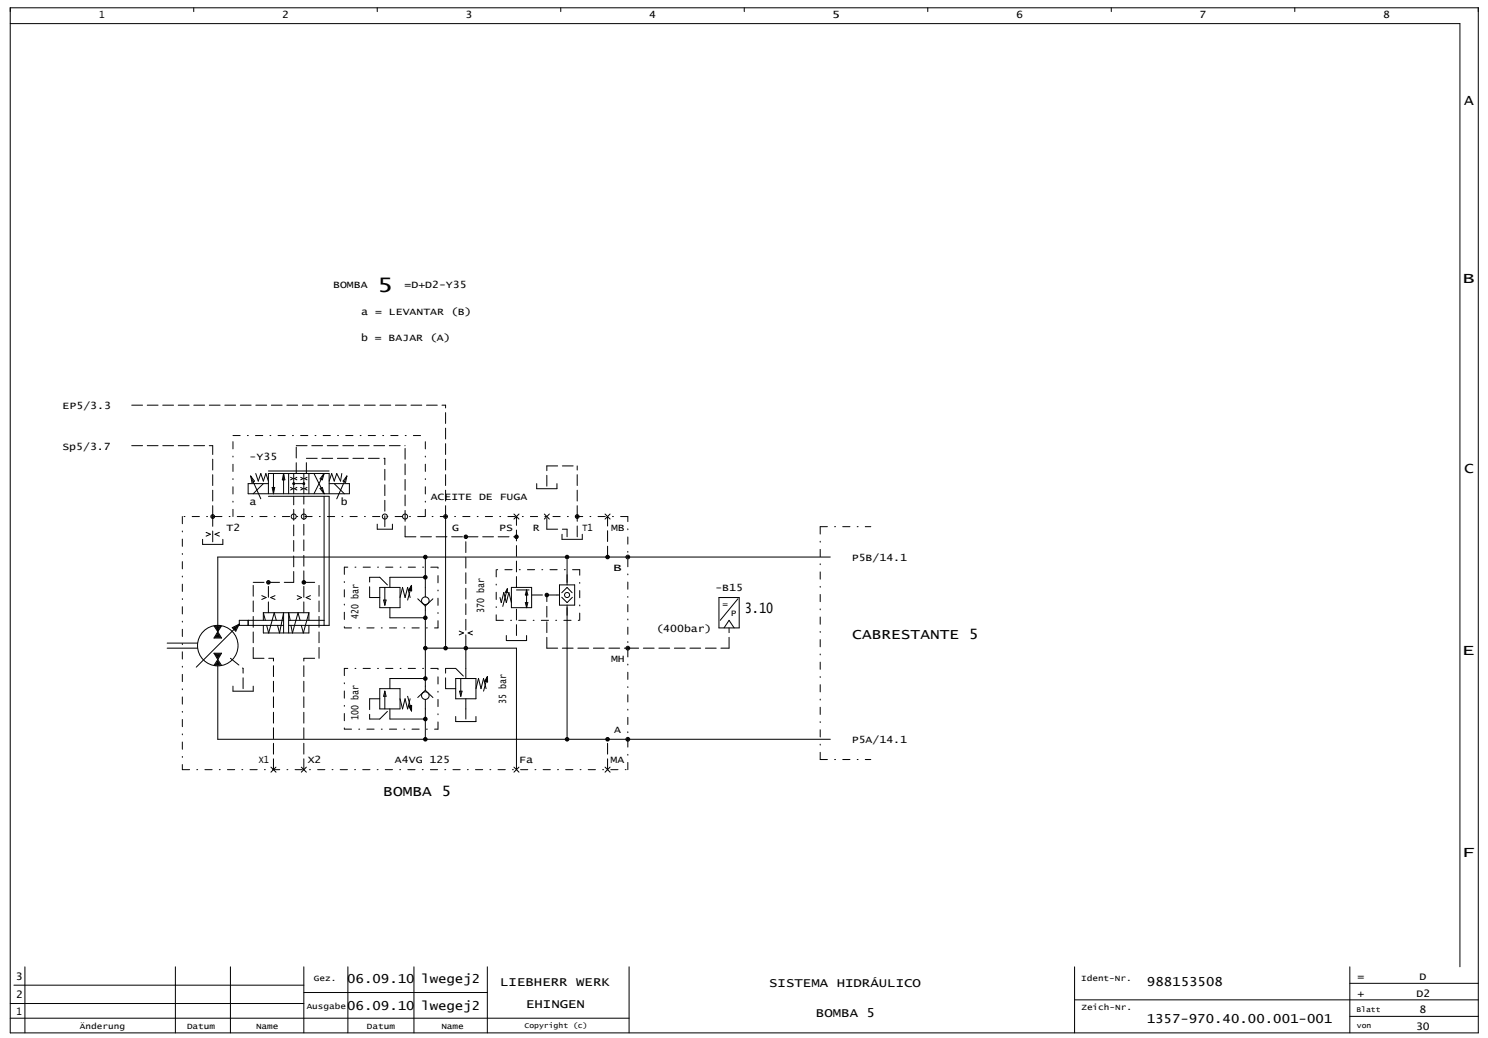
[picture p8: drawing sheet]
<svg xmlns="http://www.w3.org/2000/svg" width="582mm" height="406mm" viewBox="0 0 582 406" stroke-linecap="round" stroke-linejoin="round" font-family="sans-serif">
<g fill="none" stroke="#000" stroke-width=".39">
<path d="M4 3h574.2v401h-574.2zM4 9.2h567v369M75.8 3v1.5M147.6 3v1.5M219.3 3v1.5M291.1 3v1.5M362.9 3v1.5M434.6 3v1.5M506.4 3v1.5M98.1 186.2l1.4 2-1 .5zM98.1 186.2l3.9 8.9M100 185.2l1 3 1-3 1 3 1-3 1 3"/>
<path d="M103 189.2l-4 3.9M105 189.2h-7.9v3.9h39.6v-3.9h-8M105 193.1v-7.9h23.7v7.9M105 194.1h23.7v50.5h-15.8M105 184.2h23.7M106.5 190.7h1l-.5 2.4zM107 185.2v7.9M110.9 185.2v7.9M110.9 185.2l.5 2.5h-1zM112.9 185.2v7.9M113.6 186.7l1 .5-1 .5M113.6 190.7l1 .4-1 .5"/>
<path d="M114.9 189.2h3.9M114.9 185.2v7.9M116.1 186.7l-.9 .5 .9 .5M116.1 190.7l-.9 .4 .9 .5M117.6 186.7l.9 .5-.9 .5M117.6 190.7l.9 .4-.9 .5M118.8 185.2v7.9M120.1 186.7l-1 .5 1 .5M120.1 190.7l-1 .4 1 .5M120.8 185.2v7.9M122.8 185.2l4 7.9M125.2 191.1l.9-.4 .7 2.4z"/>
<path d="M126.8 185.2l-.7 2.5-.9-.4zM126.8 185.2l-4 7.9M126.8 194.1v50.5M130.7 189.2l4 3.9M133.7 185.2l-.5 3-1.5-3-1 3-1-3-1 3M135.7 186.2l-.5 2.5-1-.5zM135.7 186.2l-4 8.9M209.9 189.2v1.9h7.9v-1.9M79.2 211v1.9h8v-1.9M80.6 208.2l1.7 .8-1.7 .7M85.8 208.2l-1.7 .8 1.7 .7M147.6 205v2h5.9v-2"/>
<path d="M166.4 217.9v15.6M174.3 202v50.5M201 201.1l2 1.9M203 201.1l-2 1.9M212.9 201.1l2 1.9M214.9 201.1l-2 1.9M219.8 209v2h7.9v-2M221.8 218.9v9.9M236.7 201.1l1.9 1.9M238.6 201.1l-1.9 1.9M324.8 217.9h-239.6v29.2M102.4 233l1.7 .7-1.7 .8"/>
<path d="M103 239.7v2.9M103 239.7l.8 2.9M103 239.7h17.8M107.6 233l-1.7 .7 1.7 .8M116.2 233l1.7 .7-1.7 .8M120.8 239.7v2.9M120.8 239.7l-2.2 7.9-.8-3M121.4 233l-1.7 .7 1.7 .8M148.5 229.8h8v7.9h-8zM150 234.7h1l-.5 2zM150.5 229.8v6.9M152.5 237.7v3.9h13.9"/>
<path d="M156.5 233.7l1-3.9 .9 3.9 1-3.9 1 3.9M161 229v2.1l-1.1-.3zM161 229l-1.6 5.7M161 229l-.9 1.8 .8 .2-.1-1.4-.4 1.1 .3 .1v-.7M163.4 234.2l3 2.8M166.4 225.8h-13.9v4M166.4 237v33M169.3 234.2l-2.9 2.8M195.6 233.7l.5 2 .9-4 1 4 1-4 1 4M198.4 230.4l-.8 1.2 .8 .2v-1.5l-1.7 6.9M200 229.8h7.9v7.9h-7.9zM202 230.7h4.9"/>
<path d="M205.5 235.7h1l-.5 2zM206 230.7l.5 2h-1zM206 230.7v7M217.8 232.7h1M218.8 228.8h6v7.9h-6zM219.7 233.6l2.1 2.1 2.1-2.1M219.7 231.8l2.1-2 2 2M221.8 236.7v51.5M281.2 233.7h7.9v11.9h-7.9zM288.6 234.2l-6.9 8.4M65.4 253.5h11.9M65.4 251.5h11.9"/>
<path d="M83.7 255.5h3l-1.5 2.5zM83.7 244.8l1.5 2.3M84.1 244.9h2.2l-1.1 1.7zM84.2 255.8h2l-1 1.6zM84.6 245.2h1.2l-.6 .8zM84.7 256.1h1l-.5 .7zM85 256.3l.2 .2 .2-.2h-.3M85.1 245.5h.2zM85.2 258.6l1 1.6h-2zM85.2 259.1l.5 .8h-1zM85.2 259.4l.2 .3h-.4zM85.2 247.1l1.5 2.5h-3z"/>
<path d="M85.2 247.7l1 1.6h-2zM85.2 248.3l.5 .7h-1zM85.2 248.6l.2 .2h-.4zM85.2 258l1.5 2.3M85.2 258l-1.5 2.3M86.7 244.8l-1.5 2.3M90.8 245.5l2.8-1.4-1.4 2.8zM91.3 245.6l1.6-.8-.8 1.6zM91.8 245.7l.4-.2-.2 .5zM93.6 244.1l-16.8 16.8M97.1 242.6v2M103 244.6v3h17.8v-3"/>
<path d="M108 242.6l-.7-2.9-2.2 7.9-.8-3M108.5 244.6l.8 3 1.6-7.9v7.9M110.9 242.6h-17.3v2h17.3M112.9 242.6h13.9M113.5 242.6l-.6-2.9v7.9M117.4 242.6l-.8-2.9-2.2 7.9-.6-3M166.4 253.5h35.6v47.5M179.6 246.8l1.7 .8-1.7 .7M182.2 253.5v11.9M184.8 246.8l-1.7 .8 1.7 .7M198 248.6v1.9h8v-1.9M283.2 245.6l2-3 1.9 3"/>
<path d="M85.2 260.4v28.8h239.6M91.1 268.4v1.9h7.9v-1.9M148.5 269.4h8v7.9h-8zM150.5 270.3v7M150.5 270.3l.5 2h-1zM152.5 277.3v3.9h13.9M156.5 273.3l1 4 .9-4 1 4 1-4M159.4 272.3l1.6 5.8M159.9 276.2l1.1-.3v2.2zM160.7 276.9v-.6l-.3 .1 .4 1 .1-1.3-.8 .2 .9 1.8M166.4 265.4h-13.9v4M166.4 273.6v15.6"/>
<path d="M166.4 270l2.9 2.8M166.4 270l-3 2.8M178.2 265.4h8v7.9h-8zM179.7 270.3h1l-.5 2zM180.2 265.4v6.9M182.2 273.3v7.9M186.2 269.4l.9-4 1 4 1-4 1 4M190.7 264.6v2.2l-1.1-.3zM190.7 264.6l-1.6 5.7M190.7 264.6l-.9 1.8 .8 .2-.1-1.4-.4 1.1 .3 .1v-.6M178.2 280.2v2h8v-2M106 300l1.9 2"/>
<path d="M107.9 300l-1.9 2M117.8 300l2 2M119.8 300l-2 2M201 300l2 2M203 300l-2 2M236.7 300l1.9 2M238.6 300l-1.9 2M9.7 378.2v25.8M68.6 378.2v25.8M90.1 378.2v25.8M118.8 378.2v25.8M136.1 378.2v25.8"/>
<path d="M161.9 378.2v25.8M190.6 378.2v25.8M246.1 378.2v25.8M420.3 378.2v25.8M528 378.2v25.8M4 398.3h242.1M4 392.5h114.8M5.4 385.3h113.4M118.8 388.2h71.8M420.3 391.1h157.9M528 397.5h50.2M528 384.6h50.2"/>
<circle cx="114.9" cy="189.2" r=".35"/>
<circle cx="114.9" cy="189.2" r=".1"/>
<circle cx="114.9" cy="189.2" r=".25"/>
<circle cx="118.8" cy="189.2" r=".35"/>
<circle cx="118.8" cy="189.2" r=".1"/>
<circle cx="118.8" cy="189.2" r=".25"/>
<circle cx="83.2" cy="202" r=".74"/>
<circle cx="83.2" cy="202" r=".37"/>
<circle cx="114.9" cy="202" r=".99"/>
<circle cx="118.8" cy="202" r=".99"/>
<circle cx="150.5" cy="202" r=".99"/>
<circle cx="158.4" cy="202" r=".99"/>
<circle cx="166.4" cy="217.9" r=".5"/>
<circle cx="166.4" cy="217.9" r=".69"/>
<circle cx="166.4" cy="217.9" r=".2"/>
<circle cx="174.3" cy="202" r=".74"/>
<circle cx="174.3" cy="202" r=".37"/>
<circle cx="182.2" cy="210" r=".5"/>
<circle cx="182.2" cy="210" r=".69"/>
<circle cx="182.2" cy="210" r=".2"/>
<circle cx="202" cy="210" r=".69"/>
<circle cx="202" cy="210" r=".5"/>
<circle cx="202" cy="210" r=".2"/>
<circle cx="221.8" cy="217.9" r=".69"/>
<circle cx="221.8" cy="217.9" r=".5"/>
<circle cx="221.8" cy="217.9" r=".2"/>
<circle cx="225.8" cy="202" r=".74"/>
<circle cx="225.8" cy="202" r=".37"/>
<circle cx="237.6" cy="217.9" r=".5"/>
<circle cx="237.6" cy="217.9" r=".69"/>
<circle cx="237.6" cy="217.9" r=".2"/>
<circle cx="245.6" cy="217.9" r=".74"/>
<circle cx="245.6" cy="217.9" r=".37"/>
<circle cx="105" cy="227.8" r=".69"/>
<circle cx="105" cy="227.8" r=".5"/>
<circle cx="105" cy="227.8" r=".2"/>
<circle cx="118.8" cy="227.8" r=".5"/>
<circle cx="118.8" cy="227.8" r=".69"/>
<circle cx="118.8" cy="227.8" r=".2"/>
<circle cx="166.4" cy="235" r="1.49"/>
<circle cx="166.4" cy="225.8" r=".5"/>
<circle cx="166.4" cy="225.8" r=".69"/>
<circle cx="166.4" cy="225.8" r=".2"/>
<circle cx="213.9" cy="232.7" r=".69"/>
<circle cx="213.9" cy="232.7" r=".5"/>
<circle cx="213.9" cy="232.7" r=".2"/>
<circle cx="221.8" cy="232.7" r=".99"/>
<circle cx="85.2" cy="252.5" r="7.9"/>
<circle cx="166.4" cy="241.6" r=".5"/>
<circle cx="166.4" cy="253.5" r=".5"/>
<circle cx="166.4" cy="241.6" r=".69"/>
<circle cx="166.4" cy="253.5" r=".69"/>
<circle cx="166.4" cy="241.6" r=".2"/>
<circle cx="166.4" cy="253.5" r=".2"/>
<circle cx="174.3" cy="253.5" r=".5"/>
<circle cx="174.3" cy="253.5" r=".69"/>
<circle cx="174.3" cy="253.5" r=".2"/>
<circle cx="182.2" cy="253.5" r=".5"/>
<circle cx="182.2" cy="253.5" r=".69"/>
<circle cx="182.2" cy="253.5" r=".2"/>
<circle cx="245.6" cy="253.5" r=".74"/>
<circle cx="245.6" cy="253.5" r=".37"/>
<circle cx="166.4" cy="272.1" r="1.49"/>
<circle cx="166.4" cy="265.4" r=".5"/>
<circle cx="166.4" cy="265.4" r=".69"/>
<circle cx="166.4" cy="265.4" r=".2"/>
<circle cx="166.4" cy="281.2" r=".5"/>
<circle cx="166.4" cy="289.2" r=".5"/>
<circle cx="166.4" cy="281.2" r=".69"/>
<circle cx="166.4" cy="289.2" r=".69"/>
<circle cx="166.4" cy="281.2" r=".2"/>
<circle cx="166.4" cy="289.2" r=".2"/>
<circle cx="221.8" cy="289.2" r=".69"/>
<circle cx="221.8" cy="289.2" r=".5"/>
<circle cx="221.8" cy="289.2" r=".2"/>
<circle cx="237.6" cy="289.2" r=".5"/>
<circle cx="237.6" cy="289.2" r=".69"/>
<circle cx="237.6" cy="289.2" r=".2"/>
<circle cx="245.6" cy="289.2" r=".74"/>
<circle cx="245.6" cy="289.2" r=".37"/>
</g>
<g fill="none" stroke="#000" stroke-width=".39" stroke-dasharray="4.2 1.8">
<path d="M51.5 158.5h122.8M51.5 174.3h31.7M115.9 174.3h42.5M119.8 179.3h30.7M115.9 185.2v-10.9M119.8 185.2v-5.9M213.9 190.2v-8M213.9 182.2h11.9M83.2 211.9v-9.9M83.2 202v-27.7M150.5 206v-26.7M158.4 210v-35.7"/>
<path d="M158.4 210h43.6M174.3 202v-43.5M213.9 207v-5M213.9 207h7.9M221.8 210v-3M225.8 210v-8M225.8 202v-19.8M237.6 217.9v-15.9M99 227.8h15.9M105 239.7v-11.9M114.9 227.8v-33.7M118.8 239.7v-45.6"/>
<path d="M118.8 227.8h6M144.6 233.7v-7.9M144.6 225.8h3.9M148.5 225.8l4 4M148.5 233.7h-3.9M202 229.8v-27.8M207.9 232.7h9.9M90.1 257.5l5 3.9M99 257.5v-29.7M99 257.5h8M118.8 257.5h6M124.8 257.5v-29.7"/>
<path d="M182.2 252.5v-42.5M202 248.6v-10.9M213.9 253.5v-20.8M213.9 253.5h31.7M245.6 253.5h39.6M285.2 253.5v-7.9M95.1 269.4v-8M144.6 273.3v7.9M148.5 273.3h-3.9M174.3 269.4v-8M174.3 261.4h3.9M178.2 261.4l4 4"/>
<path d="M178.2 269.4h-3.9M144.6 281.2h3.9M148.5 281.2l4-3.9M107 301v-43.5M118.8 301v-43.5M237.6 301v-11.8"/>
</g>
<g fill="none" stroke="#000" stroke-width=".39" stroke-dasharray="2.8 2.8 .4 2.8">
<path d="M91.1 170.4h75.3M71.3 202v99M91.1 202v-31.6M166.4 202v-31.6M245.6 202h-174.3M320.8 206h19.8M134.7 221.8v23.8M171.3 221.8h-36.6M194.1 222.8v19.8M226.8 222.8h-32.7M134.7 245.6h36.6M171.3 245.6v-23.8"/>
<path d="M194.1 242.6h32.7M226.8 242.6v-19.8M134.7 261.4v23.8M171.3 261.4h-36.6M134.7 285.2h36.6M171.3 285.2v-23.8M320.8 297.1v-91.1M320.8 297.1h19.8M71.3 301h174.3M245.6 301v-99"/>
</g>
<text font-size="7.8" x="147.3" y="114">5</text>
<g font-size="5.7">
<text x="572.7" y="40.9">A</text>
<text x="572" y="110.5">B</text>
<text x="572.7" y="185.2">C</text>
<text x="571.9" y="256.2">E</text>
<text x="571.8" y="335.2">F</text>
</g>
<g font-size="5.6">
<text x="291.3" y="239.9">3.10</text>
<text x="333.4" y="249.8">CABRESTANTE 5</text>
<text x="149.9" y="311.2">BOMBA 5</text>
</g>
<g font-size="4.9">
<text x="135.8" y="384.4">06.09.10</text>
<text x="164.8" y="384.4">lwegej2</text>
<text x="195.6" y="385.8">LIEBHERR WERK</text>
<text x="300.8" y="386.1">SISTEMA HIDRÁULICO</text>
<text x="448.6" y="385.8">988153508</text>
<text x="135.8" y="395.1">06.09.10</text>
<text x="164.8" y="395.1">lwegej2</text>
<text x="205.7" y="394.4">EHINGEN</text>
<text x="319.2" y="397.6">BOMBA 5</text>
<text x="448.5" y="400.2">1357-970.40.00.001-001</text>
</g>
<g font-size="4.1">
<text x="6.2" y="383.3">3</text>
<text x="530.9" y="383.3">=</text>
<text x="555.3" y="383.3">D</text>
<text x="530.9" y="389.8">+</text>
<text x="554.1" y="389.8">D2</text>
<text x="6.3" y="390.5">2</text>
<text x="6.4" y="397">1</text>
<text x="555.3" y="396.3">8</text>
<text x="553.9" y="402.7">30</text>
</g>
<g font-size="3.9">
<text x="38.8" y="7.1">1</text>
<text x="110.4" y="7.1">2</text>
<text x="182.1" y="7.1">3</text>
<text x="253.9" y="7.1">4</text>
<text x="325.4" y="7.1">5</text>
<text x="397.5" y="7.1">6</text>
<text x="469.2" y="7.1">7</text>
<text x="541" y="7.1">8</text>
<text x="130.3" y="112.5">BOMBA</text>
<text x="158.2" y="112.5">=D+D2-Y35</text>
<text x="141.3" y="123.4">a = LEVANTAR (B)</text>
<text x="141.2" y="133.3">b = BAJAR (A)</text>
<text x="24.5" y="160">EP5/3.3</text>
<text x="24.4" y="175.9">Sp5/3.7</text>
<text x="97.6" y="179.8">-Y35</text>
<text x="97.6" y="197.6">a</text>
<text x="133.3" y="197.6">b</text>
<text x="168.5" y="195.7">ACEITE DE FUGA</text>
<text x="88.6" y="207.5">T2</text>
<text x="176.9" y="207.5">G</text>
<text x="195.2" y="207.5">PS</text>
<text x="208.4" y="207.5">R</text>
<text x="227.8" y="207.5">T1</text>
<text x="239" y="207.5">MB</text>
<text x="333.2" y="219.4">P5B/14.1</text>
<text x="239.9" y="223.4">B</text>
<text x="279.8" y="231.3">-B15</text>
<text x="189.3" y="239.7" transform="rotate(-90 189.3 239.7)">370 bar</text>
<text x="140.2" y="241.9" transform="rotate(-90 140.2 241.9)">420 bar</text>
<text x="256.7" y="247.1">(400bar)</text>
<text x="239" y="259">MH</text>
<text x="198" y="275.3" transform="rotate(-90 198 275.3)">35 bar</text>
<text x="140.2" y="281.6" transform="rotate(-90 140.2 281.6)">100 bar</text>
<text x="240.2" y="286.7">A</text>
<text x="333.2" y="290.7">P5A/14.1</text>
<text x="101.2" y="298.6">X1</text>
<text x="120.3" y="298.6">X2</text>
<text x="154.5" y="298.6">A4VG 125</text>
<text x="203.1" y="298.6">Fa</text>
<text x="238.8" y="298.6">MA</text>
</g>
<g font-size="3.4">
<text x="282.6" y="237.5">=</text>
<text x="285.9" y="241">P</text>
</g>
<g font-size="3.2">
<text x="122.7" y="383.7">Gez.</text>
<text x="422.9" y="383.7">Ident-Nr.</text>
<text x="120" y="394.5">Ausgabe</text>
<text x="423" y="395.2">Zeich-Nr.</text>
<text x="31.3" y="402.4">Änderung</text>
<text x="73.1" y="402.4">Datum</text>
<text x="100.1" y="402.4">Name</text>
<text x="143.5" y="402.4">Datum</text>
<text x="172.6" y="402.4">Name</text>
</g>
<g font-size="2.9">
<text x="530.5" y="395.8">Blatt</text>
<text x="205.1" y="402.3">Copyright (c)</text>
<text x="530.7" y="402.3">von</text>
</g>
</svg>
